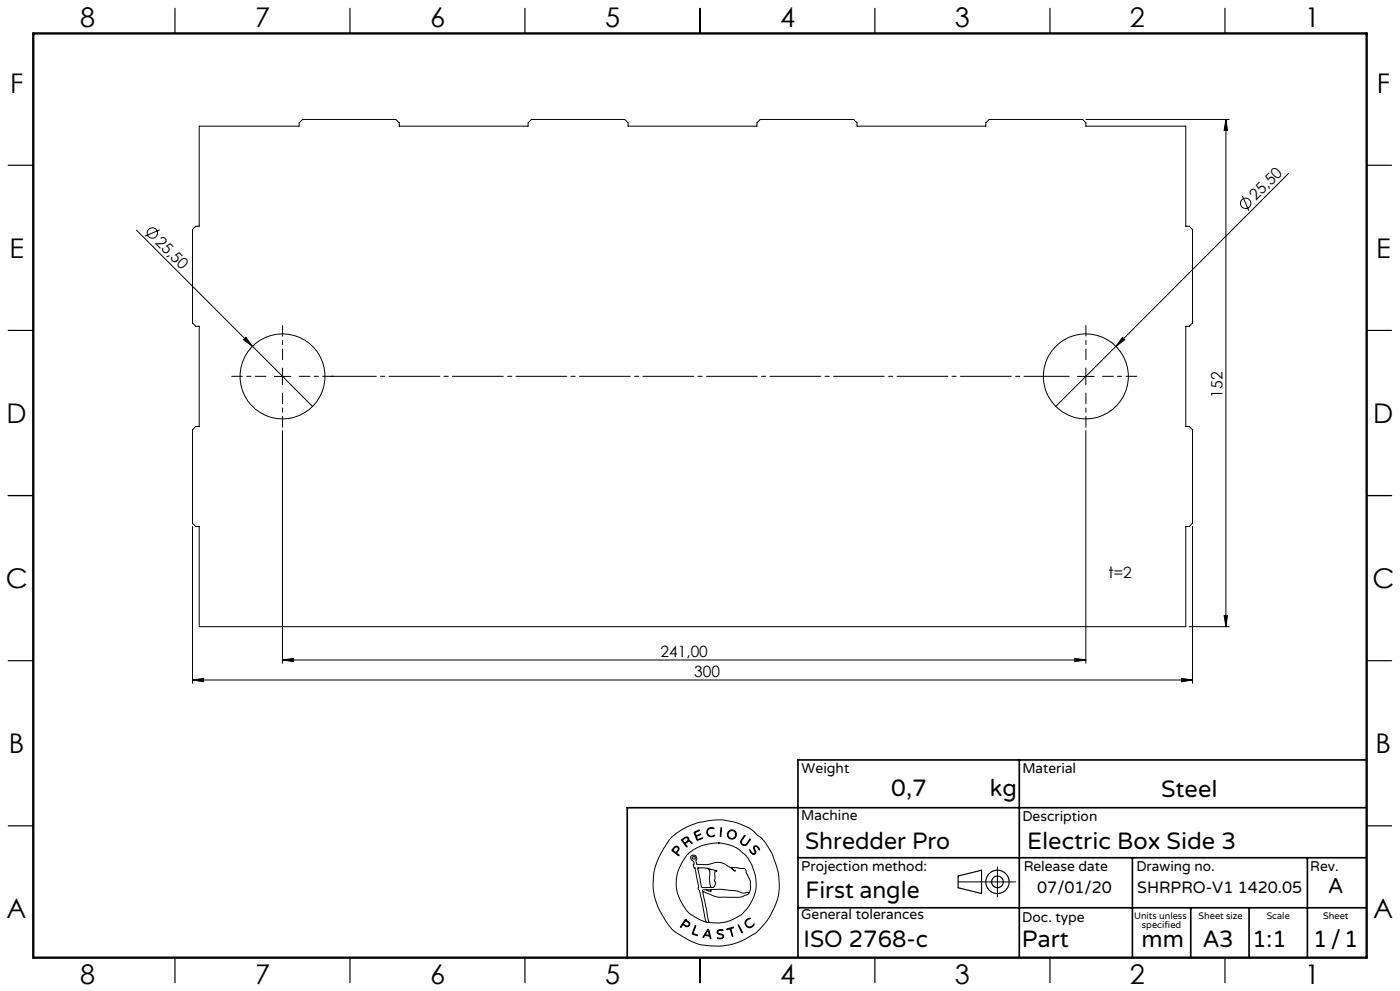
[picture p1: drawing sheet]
<svg xmlns="http://www.w3.org/2000/svg" width="420mm" height="297mm" viewBox="0 0 420 297" stroke-linecap="round" stroke-linejoin="round" font-family="sans-serif">
<g fill="none" stroke="#000" stroke-width=".3">
<path d="M59.8 37.8h29.9v-1l1.1-1h27.9l1.1 1v1h38.6v-1l1-1h28l1 1v1h38.7v-1l1-1h28l1 1v1h38.7v-1l1-1h28l1 1v1h29.9v30h1.1l1 1v28l-1 1h-1.1v30h1.1l1 1v28l-1 1h-1.1v30h-295.9v-30h-1.1l-1-1v-28l1-1h1.1v-30h-1.1l-1-1v-28l1-1h1.1zM325.8 35.8h43M367.8 35.8v152M367.8 35.8l.5 3.3h-1.1zM372.7 58.7l2 4.4M386.6 51.9l-69.9 69.9M40.9 69l34.8 34.8M47.9 68.9l-4.4 1.9M73.1 101.8l.7-.7 1.9 2.7zM75.7 103.8l18.1 18M82.3 112.8h4.9M84.7 110.3v5"/>
<path d="M323.3 112.8h5M325.8 110.3v5M336.8 101.1l.7 .7-2.7 2zM84.7 129v69.8M325.8 129v69.8M57.7 157.8v47M357.8 157.8v47M84.7 197.8l3.4-.5v1zM84.7 197.8h241.1M322.4 197.3l3.4 .5-3.4 .5zM356.8 187.8h12M367.2 184.5h1.1l-.5 3.3z"/>
<path d="M57.7 203.8l3.4-.5v1zM57.7 203.8h300.1M354.4 203.3l3.4 .5-3.4 .5zM201.3 251.1l2.8-2.2 4.5-2.1 4.8-1 3.2-.1 3.7 .7 3.3 1.2 2 1.1 2.8 2.4 1.5 1.8 1.8 3.2 1.8 5.3 .3 3.5-.2 3-.8 2.8-1.7 3.7-1.8 2.5a16.5 16.5 0 0 1-6.7 5l-3.3 1.2-2.9 .4h-3.4l-2.9-.4-3.7-1.5-3.8-2.3-1.1-.9-1.2-1.6-2.3-3.7-1.2-2.8-.6-2.2-.3-3.1 .3-3.5 .9-3.2 2-4zM202 254.1l.7-.5 .6 .1 .4 .6-.1 .6a.64 .64 0 0 0-.3 1.1l.4 .5-1.7-1.2a.52 .52 0 0 1-.4-.5 .52 .52 0 0 1 .4-.6zM202.4 254l.4-.2 .5 .1 .2 .5-.2 .4a.73 .73 0 0 1-.7 .6 .73 .73 0 0 1-.7-.7zM204.5 251.6l1.1-.7h.6l.4 .3 .1 .8 .6 .2 .3 .5-.8-.5-.6 .2a.61 .61 0 0 0-.6 .5 .61 .61 0 0 0 .5 .7l-.1 .3-1.5-2zM204.8 251.7l.8-.6h.6l.2 .6-.5 .6a.52 .52 0 0 1-.6 .3 .52 .52 0 0 1-.4-.5zM208.2 249.4l1.7-.6-1 .5a.57 .57 0 0 0-.2 .9 .57 .57 0 0 0 .9 0l.6-.2-.8 .5a.46 .46 0 0 0-.5 .4 .46 .46 0 0 0 .3 .5l.1 .2 1.5-.5-1.7 .7zM212.3 248.5l.8-.5 1 .2 .1 .2-.9-.2-.7 .3-.3 .5v.7l.1 .4 .6 .4 1.3-.2a.53 .53 0 0 1-.3 .5 .53 .53 0 0 1-.5 0l-.9-.2-.4-.4-.2-1zM215.5 252.6l2.7 .4 3 1.2 2.3 1.9 .9 1.2 1.3 2.2 1.1 3.8-.1 3.5-.8 2.5a11.7 11.7 0 0 1-8.9 7.2l-2.6 .1-1.7-.2M215.5 252.6l-4.1 .6-3.4 1.5-2.1 1.8-2.1 3.5-.5 1.4-.4 2 .1 3 .9 2.9 2 3.4a9.1 9.1 0 0 0 4 2.9l1.9 .8"/>
<path d="M215.5 252.6h.1M216.3 248.1h.2v.6l-.2 1.9-.2 .2zM223.3 250.5l.1-.1 .1 .2-1.1 1.6 .2 .7 .7 .3a3.3 3.3 0 0 0 1.7-1.7v.2l-1 1.5-.4 .2-.7-.1-.6-.5-.1-.6zM224.9 254.7l.7 .9 .5 .3 .4-.3-.4-1.4 .2-.6h.9l.7 1-.1 .1-.9-1-.5 .1-.1 .4 .5 1.4-.6 .5-.9-.5zM299.2 259.8v9M205.6 275.6l-1.4 2-.1 .2h.2a.69 .69 0 0 1 .6-.6 .69 .69 0 0 1 .8 .4l.9 .1 .3-.9-1.3-1.2M205.6 275.6h.1M205.6 275.9l-.3 .5M205.7 275.9l1 .9-.1 .6-.6 .1a.7 .7 0 0 1-.9-.9l.2-.2M205.7 275.9h.1M208.5 277.5l.2-.1v.2l-.5 1.4a.56 .56 0 0 0-.2 .7 .56 .56 0 0 0 .7 .3l.5 .4-1.6-.6zM209.3 260.2l2.3-.1 3.1 .8 .4 .3a.35 .35 0 0 0-.5-.2 .35 .35 0 0 0-.1 .5v1.8l-.2 .7 .4 .8-.4 1-.5 .2h-2.6a.85 .85 0 0 1-.8-.2 .85 .85 0 0 1-.1-.9z"/>
<path d="M209.4 260.1h.1M210.8 267.2l1.9 9.2M210.8 267.2l3.7 1.5 1.3 .2h6.3l2.1-.8 .4-.3M211.8 276.4h.9M211.9 266.7h-1.1v.5M212.1 260.2a2.12 2.12 0 0 1 .8 2.7v1.9l.3 .9-.3 .2M212.3 278.6l.1-.1a4.3 4.3 0 0 1 .9 2.6v.2h-.2a.74 .74 0 0 0-.8-.8l-.2-.1a.82 .82 0 0 0-1.1 .6l-.1-.3zM212.3 278.9l.4 .9a.4 .4 0 0 1-.1 .6 .4 .4 0 0 1-.6-.2l-.4-.1zM212.4 278.9h.1M212.7 276.4h.1M213 260.6h.1M213.3 266.6l3.2-.1 4.2 .4 2.3 .8 1.1-.2a.3 .3 0 0 1 .4-.1 .3 .3 0 0 1 .1 .4"/>
<path d="M213.3 266.6v.6l-1.4-.5M213.3 266.6l-1.4 .1M215.3 278.9l.6-.3 1 .1v.2h-1.4l-.2 .6 .3 .2 1.4 .5 .1 .5-.2 .4-.6 .3-1.1-.2h1.1l.6-.5-.3-.5-1.4-.5-.1-.4zM218 278.4l2.1-.5-.8 .4 .5 2.4-.8-2.3-.8 .2zM221.5 277.2l1.2 2.2v.2zM221.5 277.1h.1M224 275.6l.7-.4 .3 .1-.8 .4-.4 .6v.6l.5 .7 .9 .2 .9-.9a.41 .41 0 0 1 .1 .5 .41 .41 0 0 1-.4 .2l-1 .5-.9-.5-.4-1.1zM224.6 267.8l.5-1.4v-2.3l-1.7-3.8-3.9-.3 .3 .5 .8 .6h-.1l-3.1-2.2-1.7-.5-3.6 .7-3-.1-.3-.9 .3-.8-.3-.7-.6-.3-.7 .1-.3 .4v.4l1 1.1-.1 1.4 .4 .5 1.1 5.4-.2 .8 .4 .4 .3 1.1 1.7 8.5M287.4 264.3h17.3"/>
<circle cx="45.7" cy="69.8" r="1.57"/>
<circle cx="373.7" cy="60.9" r="1.56"/>
<circle cx="84.7" cy="112.8" r="12.8"/>
<circle cx="325.8" cy="112.8" r="12.8"/>
<circle cx="208.1" cy="257.1" r=".44"/>
<circle cx="219.5" cy="250.1" r="1.17"/>
<circle cx="219.6" cy="250.1" r="1.38"/>
</g>
<g fill="none" stroke="#000" stroke-width=".35">
<path d="M52.5 2.5v7.5M105 2.5v7.5M157.5 2.5v7.5M210 2.5v7.5M262.5 2.5v7.5M315 2.5v7.5M367.5 2.5v7.5M2.5 49.5h7.5M410 49.5h7.5M2.5 99h7.5M410 99h7.5M2.5 148.5h7.5"/>
<path d="M410 148.5h7.5M2.5 198h7.5M410 198h7.5M2.5 247.5h7.5M410 247.5h7.5M287.4 262.5l7.1-1.7v7l-7.1-1.7zM52.5 287v7.5M105 287v7.5M157.5 287v7.5M210 287v7.5M262.5 287v7.5M315 287v7.5"/>
<path d="M367.5 287v7.5"/>
<circle cx="299.2" cy="264.3" r="3.5"/>
<circle cx="299.2" cy="264.3" r="1.75"/>
</g>
<path d="M79.8 112.8h-10.3M84.8 107.8v-10.3M84.8 117.8v10.2M89.8 112.8h10.2M325.8 107.8v-10.3M325.8 117.8v10.2M330.8 112.8h10.2" fill="none" stroke="#000" stroke-width=".3" stroke-dasharray="15.2 1.3 1.3 1.3" stroke-dashoffset="12"/>
<path d="M320.8 112.8h-221.5" fill="none" stroke="#000" stroke-width=".3" stroke-dasharray="15.2 1.3 1.3 1.3" stroke-dashoffset="1.7"/>
<path d="M305.8 227.7v59.2M410 227.7h-170.6v59.2M239.4 257.1h170.3M339.7 257.1v29.9M392.2 257.1v29.8M409.7 242.1h-221.5v45M239.4 272.1h170.6M357.2 272.1v14.8M374.7 272.1v14.8" fill="none" stroke="#000" stroke-width=".5"/>
<path d="M10 10h400v277h-400z" fill="none" stroke="#000" stroke-width=".7"/>
<g fill="#000">
<path d="M73.1 101.8l.7-.7 1.9 2.7zM336.8 101.1l.7 .7-2.7 2z"/>
<path d="M367.2 184.5h1.1l-.5 3.3zM367.8 35.8l.5 3.3h-1.1z"/>
<path d="M57.7 203.8l3.4-.5v1zM354.4 203.3l3.4 .5-3.4 .5zM84.7 197.8l3.4-.5v1zM322.4 197.3l3.4 .5-3.4 .5z"/>
</g>
<g font-size="8.1">
<text x="24" y="8">8</text>
<text x="76.5" y="8">7</text>
<text x="129" y="8">6</text>
<text x="181.5" y="8">5</text>
<text x="234" y="8">4</text>
<text x="286.5" y="8">3</text>
<text x="339" y="8">2</text>
<text x="391.5" y="8">1</text>
<text x="3" y="27.7">F</text>
<text x="413" y="27.7">F</text>
<text x="2.8" y="77.2">E</text>
<text x="412.8" y="77.2">E</text>
<text x="2" y="126.7">D</text>
<text x="412" y="126.7">D</text>
<text x="1.7" y="176.2">C</text>
<text x="411.7" y="176.2">C</text>
<text x="2.7" y="225.7">B</text>
<text x="412.7" y="225.7">B</text>
<text x="2" y="275.2">A</text>
<text x="412" y="275.2">A</text>
<text x="24" y="295">8</text>
<text x="76.5" y="295">7</text>
<text x="129" y="295">6</text>
<text x="181.5" y="295">5</text>
<text x="234" y="295">4</text>
<text x="286.5" y="295">3</text>
<text x="339" y="295">2</text>
<text x="391.5" y="295">1</text>
</g>
<g font-size="7.1">
<text x="267.4" y="238.5">0,7</text>
<text x="297" y="238.5">kg</text>
<text x="348.3" y="239">Steel</text>
<text x="241.5" y="254.4">Shredder Pro</text>
<text x="308.1" y="254.4">Electric Box Side 3</text>
<text x="241.6" y="269.2">First angle</text>
<text x="241.1" y="283.7">ISO 2768-c</text>
<text x="306.6" y="283.9">Part</text>
<text x="342.5" y="283.9">mm</text>
<text x="360.9" y="283.8">A3</text>
<text x="375.7" y="283.9">1:1</text>
<text x="393.9" y="283.9">1/1</text>
</g>
<text font-size="6.3" x="398.5" y="267.7">A</text>
<g font-size="4.9">
<text x="311.2" y="267.6">07/01/20</text>
<text x="341.2" y="267.6">SHRPRO-V1 1420.05</text>
</g>
<g font-size="4.7">
<text x="376.7" y="60.3" transform="rotate(-45 376.7 60.3)">25,50</text>
<text x="46.3" y="72.8" transform="rotate(45 46.3 72.8)">25,50</text>
<text x="366.8" y="119.2" transform="rotate(-90 366.8 119.2)">152</text>
<text x="332.5" y="173.2">t=2</text>
<text x="198.2" y="196.8">241,00</text>
<text x="208.2" y="202.8">300</text>
</g>
<g font-size="4.2">
<text x="240.5" y="231.7">Weight</text>
<text x="306.7" y="231.7">Material</text>
<text x="240.4" y="245.9">Machine</text>
<text x="306.7" y="246.1">Description</text>
<text x="240.4" y="261.1">Projection method:</text>
<text x="307.1" y="261">Release date</text>
<text x="340.9" y="261">Drawing no.</text>
<text x="393.1" y="261">Rev.</text>
<text x="240.4" y="275.6">General tolerances</text>
<text x="306.7" y="276.2">Doc. type</text>
</g>
<g font-size="2.8">
<text x="340.2" y="275.3">Units unless</text>
<text x="359.6" y="275.3">Sheet size</text>
<text x="380" y="275.3">Scale</text>
<text x="396.9" y="275.3">Sheet</text>
<text x="342.6" y="278.2">specified</text>
</g>
</svg>
